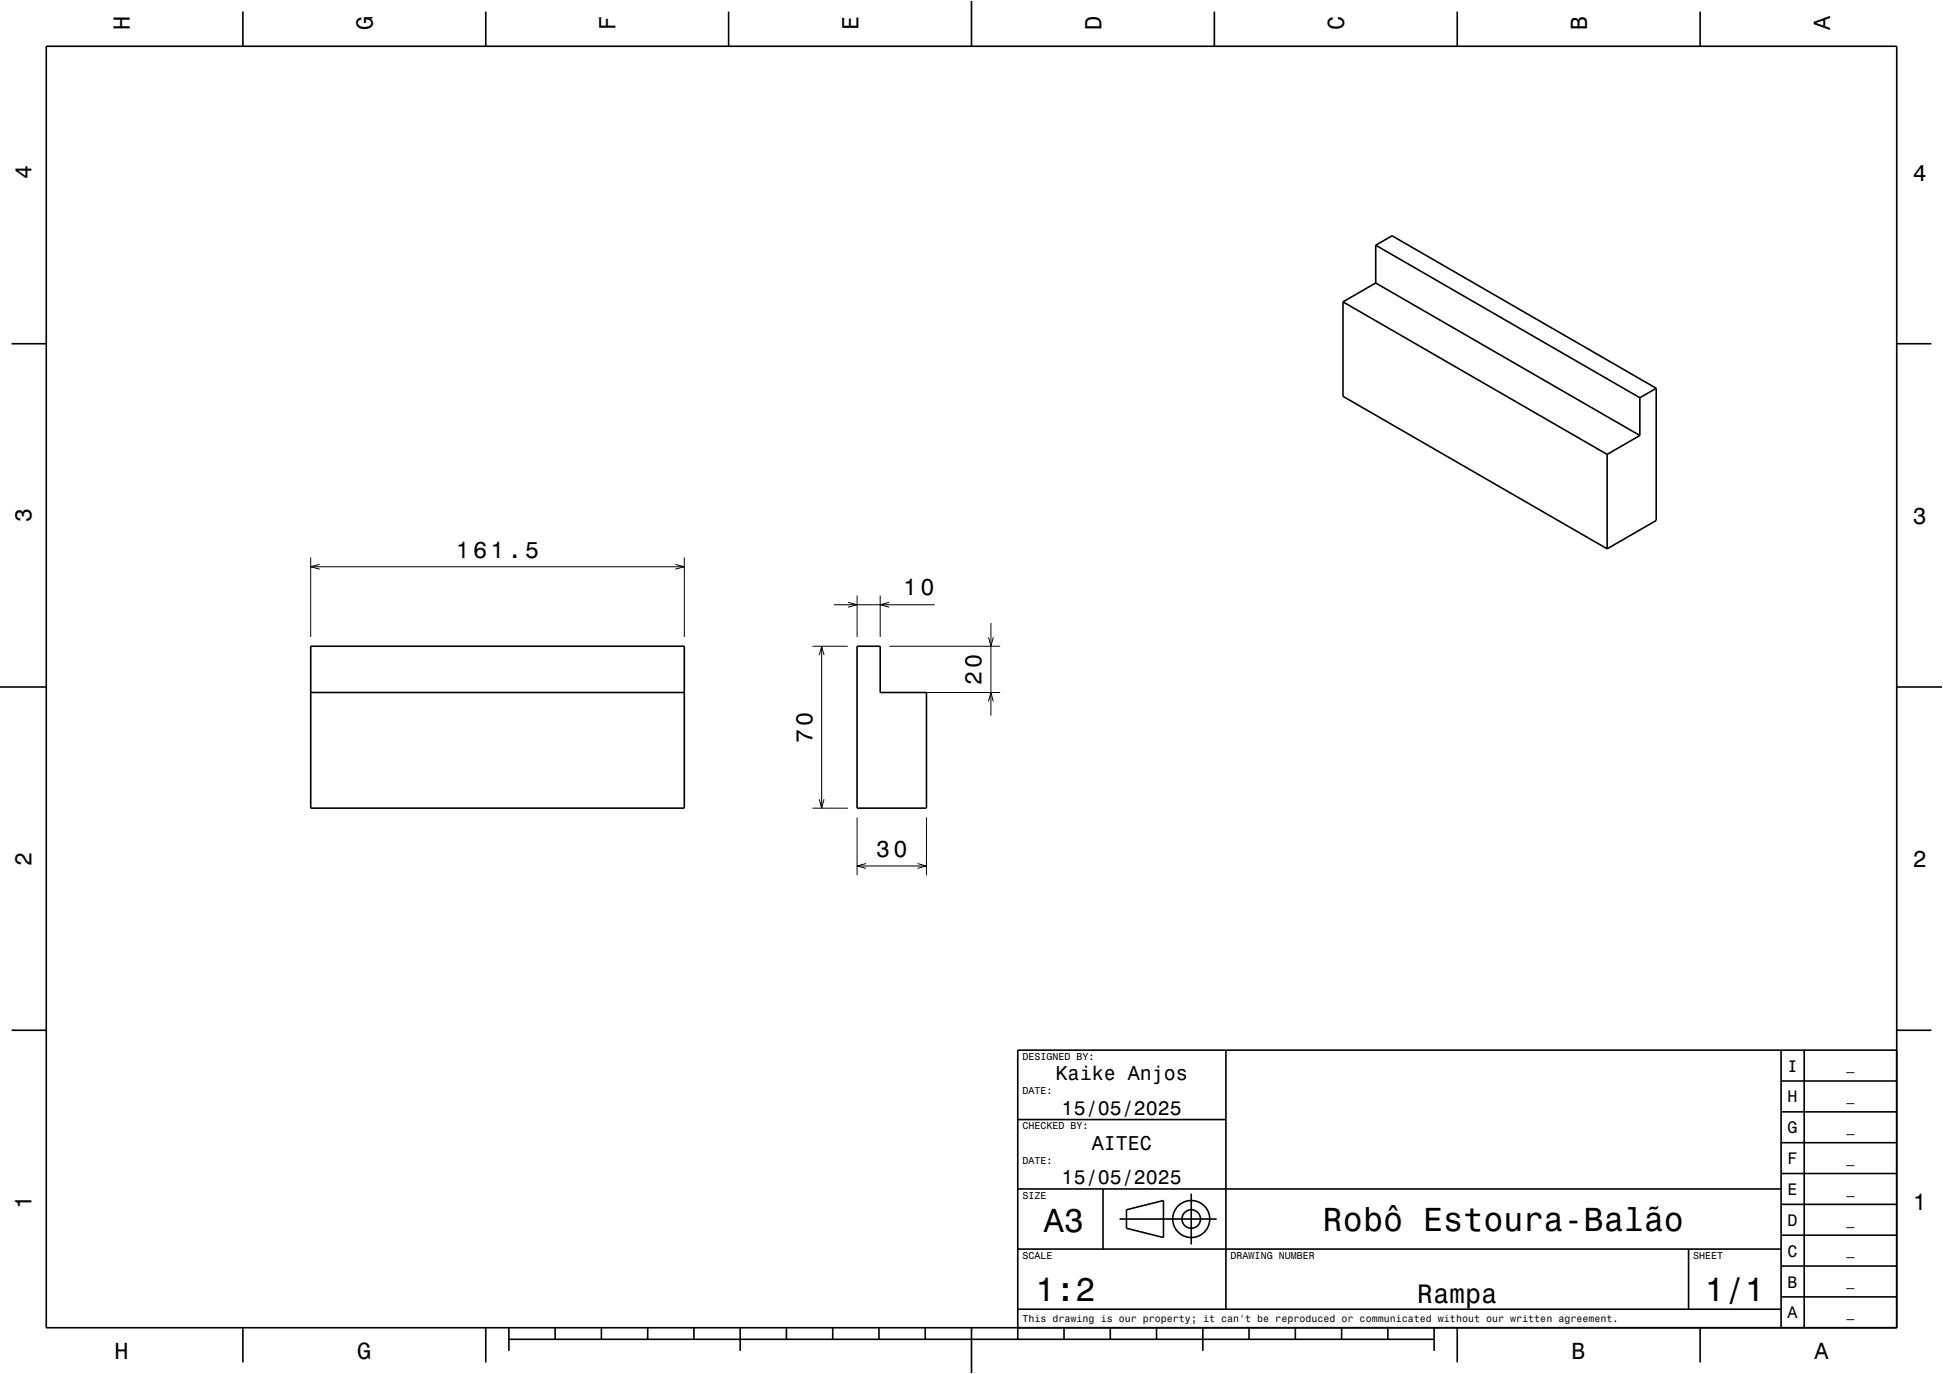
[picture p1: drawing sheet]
<svg xmlns="http://www.w3.org/2000/svg" width="420mm" height="297mm" viewBox="0 0 420 297" stroke-linecap="round" stroke-linejoin="round" font-family="sans-serif">
<g fill="none" stroke="#000" stroke-width=".22">
<path d="M67.2 120.5v17.2M67.2 122.5h80.7M69.1 122l-1.9 .5 1.9 .5M146 122l1.9 .5-1.9 .5M147.9 120.5v17.2M175.6 139.7h7.7M177.6 139.7v35M180.3 130.7h21.7M183.3 130.2l2 .5-2 .5M185.3 128.7v9M190.3 128.7v9M192.2 130.2l-1.9 .5 1.9 .5"/>
<path d="M192.3 139.7h23.9M213.7 137.8l.5 1.9 .5-1.9M214.2 134.7v20M177.1 141.6l.5-1.9 .5 1.9M192.3 149.7h23.9M213.7 151.6l.5-1.9 .5 1.9M175.6 174.7h7.7M177.1 172.8l.5 1.9 .5-1.9M185.3 176.7v12.5M200.3 176.7v12.5M185.3 187.2h15M187.2 186.7l-1.9 .5 1.9 .5"/>
<path d="M198.3 186.7l2 .5-2 .5"/>
</g>
<g fill="none" stroke="#000" stroke-width=".35">
<path d="M10 10h400v277h-400zM52.5 2.5v7.5M105 2.5v7.5M157.5 2.5v7.5M210 0v10M262.5 2.5v7.5M315 2.5v7.5M367.5 2.5v7.5M297.4 53l3.5-2 57.1 32.9M297.4 53l57.1 33M297.4 53v8.2M2.5 74.3h7.5"/>
<path d="M290.3 65.3v20.4l57.1 32.9M290.3 65.3l57.1 32.9M297.4 61.2l57.1 32.9M297.4 61.2l-7.1 4.1M410 74.3h7.5M347.4 98.2v20.4M354.5 86v8.1M354.5 94.1l-7.1 4.1M358 83.9v28.6l-10.6 6.1M358 83.9l-3.5 2.1M67.2 139.7h80.7v35h-80.7zM185.3 139.7h5v10h10v25h-15z"/>
<path d="M0 148.5h10M67.2 149.7h80.7M410 148.5h10M2.5 222.7h7.5M265 227v56M385 233.7h25M385 227v60M390 227v60M410 222.7h7.5M410 227h-190v62.5M220 257h165M220 242h45"/>
<path d="M238.4 257v13M257.5 258v11M385 253.7h25M385 247h25M385 240.3h25M220 270h165M242 263.5h21M243.5 261.5l8-2v8l-8-2zM365 270v13M385 273.7h25M385 267h25M385 260.3h25"/>
<path d="M52.5 287v7.5M105 287v7.5M110 289.5h200M110 287v5M120 287v2.5M130 287v2.5M140 287v2.5M150 287v2.5M160 287v5M170 287v2.5M180 287v2.5M190 287v2.5"/>
<path d="M200 287v2.5M210 287v10M220 283h165M230 287v2.5M240 287v2.5M250 287v2.5M260 287v5M270 287v2.5M280 287v2.5M290 287v2.5M300 287v2.5M310 287v5"/>
<path d="M315 287v7.5M367.5 287v7.5M385 280.3h25"/>
<circle cx="257.5" cy="263.5" r="2"/>
<circle cx="257.5" cy="263.5" r="4"/>
</g>
<path d="M0 0h420v297h-420" fill="none" stroke="#fff" stroke-width=".22"/>
<g font-size="7.2">
<text x="225.7" y="266.3">A3</text>
<text x="286" y="266.1">Robô Estoura-Balão</text>
<text x="223.8" y="281.3">1:2</text>
<text x="368.5" y="281.3">1/1</text>
</g>
<text font-size="5.8" x="306.3" y="281.6">Rampa</text>
<g font-size="5">
<text x="28.1" y="6.5" transform="rotate(-90 28.1 6.5)">H</text>
<text x="80.6" y="6.5" transform="rotate(-90 80.6 6.5)">G</text>
<text x="133.1" y="6.5" transform="rotate(-90 133.1 6.5)">F</text>
<text x="185.6" y="6.5" transform="rotate(-90 185.6 6.5)">E</text>
<text x="238.1" y="6.5" transform="rotate(-90 238.1 6.5)">D</text>
<text x="290.6" y="6.5" transform="rotate(-90 290.6 6.5)">C</text>
<text x="343.1" y="6.5" transform="rotate(-90 343.1 6.5)">B</text>
<text x="395.6" y="6.5" transform="rotate(-90 395.6 6.5)">A</text>
<text x="6.8" y="38.7" transform="rotate(-90 6.8 38.7)">4</text>
<text x="413.5" y="39">4</text>
<text x="6.8" y="112.9" transform="rotate(-90 6.8 112.9)">3</text>
<text x="413.5" y="113.2">3</text>
<text x="98.6" y="120.5">161.5</text>
<text x="195.3" y="128.7">10</text>
<text x="212.2" y="148.1" transform="rotate(-90 212.2 148.1)">20</text>
<text x="175.6" y="160.6" transform="rotate(-90 175.6 160.6)">70</text>
<text x="189.4" y="185.2">30</text>
<text x="6.8" y="187.1" transform="rotate(-90 6.8 187.1)">2</text>
<text x="413.5" y="187.4">2</text>
<text x="6.8" y="261.3" transform="rotate(-90 6.8 261.3)">1</text>
<text x="413.5" y="261.6">1</text>
<text x="24.7" y="293.8">H</text>
<text x="77.2" y="293.8">G</text>
<text x="339.7" y="293.8">B</text>
<text x="392.2" y="293.8">A</text>
</g>
<g font-size="4.3">
<text x="228.2" y="233.5">Kaike Anjos</text>
<text x="229.5" y="241">15/05/2025</text>
<text x="236" y="248.5">AITEC</text>
<text x="229.5" y="256">15/05/2025</text>
</g>
<g font-size="3.6">
<text x="386.4" y="231.6">I</text>
<text x="386.4" y="238.3">H</text>
<text x="386.4" y="245">G</text>
<text x="386.4" y="251.6">F</text>
<text x="386.4" y="258.3">E</text>
<text x="386.4" y="265">D</text>
<text x="386.4" y="271.6">C</text>
<text x="386.4" y="278.3">B</text>
<text x="386.4" y="285">A</text>
</g>
<g font-size="2.9">
<text x="399.1" y="231.4">_</text>
<text x="399.1" y="238">_</text>
<text x="399.1" y="244.7">_</text>
<text x="399.1" y="251.4">_</text>
<text x="399.1" y="258">_</text>
<text x="399.1" y="264.7">_</text>
<text x="399.1" y="271.4">_</text>
<text x="399.1" y="278">_</text>
<text x="399.1" y="284.7">_</text>
</g>
<g font-size="2.2">
<text x="221" y="229.1">DESIGNED BY:</text>
<text x="221" y="236.6">DATE:</text>
<text x="221" y="244.1">CHECKED BY:</text>
<text x="221" y="251.6">DATE:</text>
<text x="221" y="259.1">SIZE</text>
<text x="221" y="272.1">SCALE</text>
<text x="266" y="272.1">DRAWING NUMBER</text>
<text x="366" y="272.1">SHEET</text>
<text x="221" y="285.8">This drawing is our property; it can't be reproduced or communicated without our written agreement.</text>
</g>
</svg>
